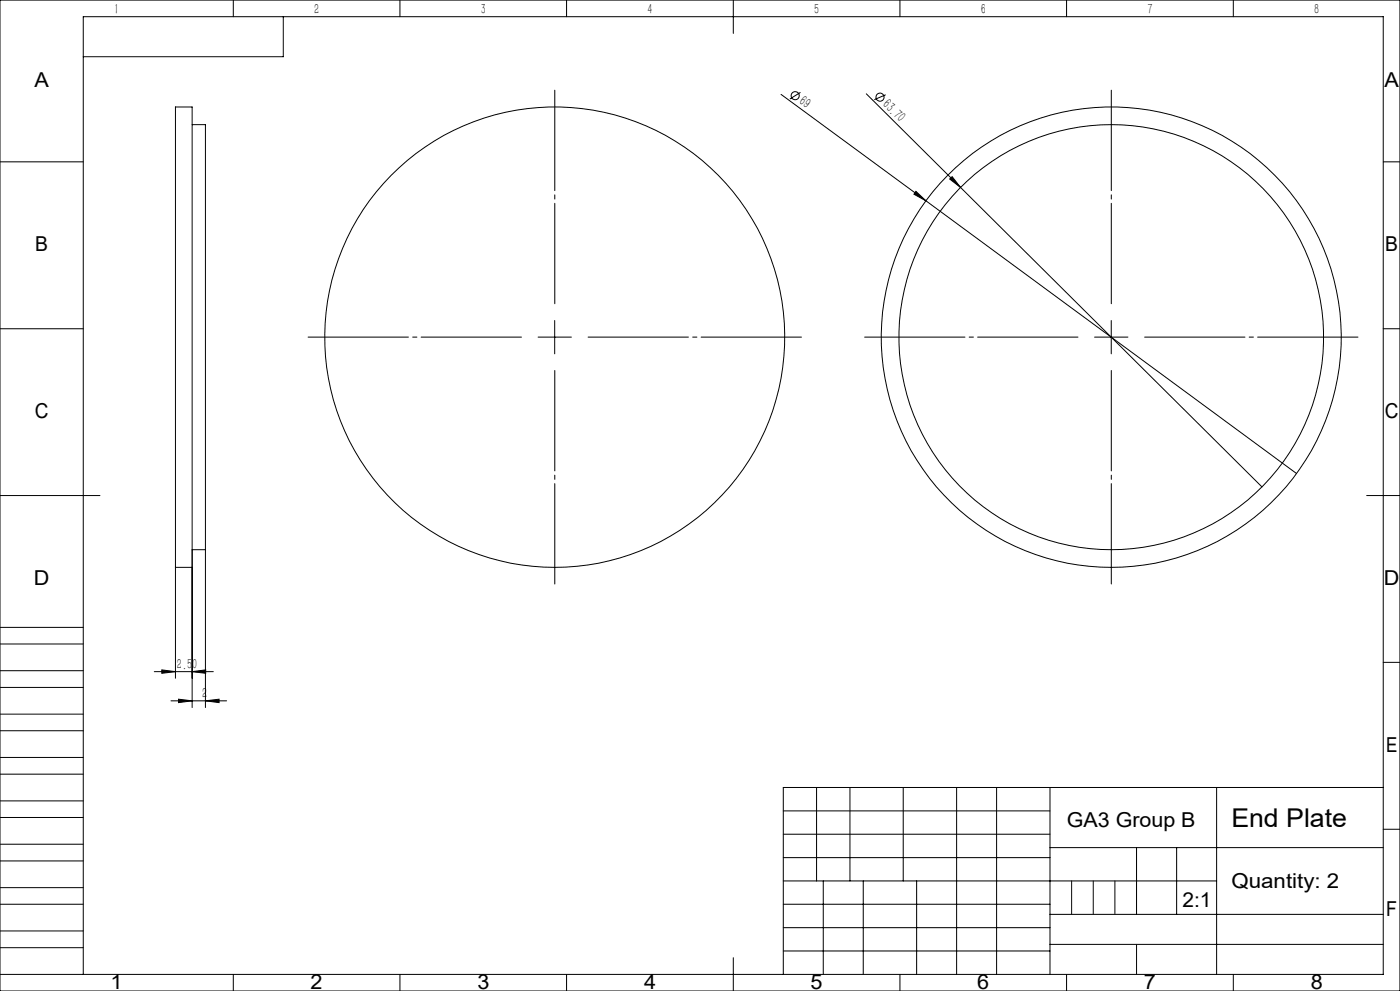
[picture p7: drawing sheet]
<svg xmlns="http://www.w3.org/2000/svg" width="420mm" height="297mm" viewBox="0 0 420 297" stroke-linecap="round" stroke-linejoin="round" font-family="sans-serif">
<g fill="none" stroke="#000" stroke-width=".3">
<path d="M0 0h420v297h-420zM70 0v5M85 5v12h-60M120 0v5M170 0v5M220 0v10M270 0v5M320 0v5M370 0v5M52.6 32.1h5v137.9h-5zM57.6 37.4h4v127.3M234.3 28.3l43.5 31.9"/>
<path d="M240.1 27.7l-3.1 2M259.9 28.1l28.2 28.1M265.7 28.4l-3.4 1.5M0 48.5h25M274.8 57.4l3 2.8-3.6-2zM284.9 53.7l.7-.8 2.5 3.3zM288.1 56.2l90.5 89.7M415 48.5h5M277.8 60.2l111.2 81.7M0 98.5h25M166.4 96.1v9.9M333.4 96.1v9.9"/>
<path d="M415 98.5h5M161.4 101h10M328.4 101h10M0 148.5h30M410 148.5h10M52.6 170v33.3M61.6 164.7h-4v47.4M61.6 164.7v47.4M0 193h25M0 188h25M415 198.5h5M0 206h25"/>
<path d="M0 201h25M0 219h25M0 214h25M46.3 201.3h17.7M48.5 200.8l4.1 .5-4.1 .5zM51.3 210h16.7M53.6 209.5l4 .5-4 .6zM57.6 201.3l4.1-.5v1zM61.6 210l4.1-.5v1.1zM0 232h25M0 227h25M245 236v28"/>
<path d="M255 236v28M271 236v28M287 236v56M299 236v56M315 236v56M365 236v56M415 236h-180v56M0 245h25M0 240h25M0 258h25M0 253h25M235 243h80"/>
<path d="M235 250h80M235 257h80M315 254h100M341 254v20M353 254v20M415 248.5h5M0 271h25M0 266h25M0 279h25M235 271h80M235 264h130M235 278h80"/>
<path d="M247 264v28M259 264v28M275 264v28M315 274h100M0 284h25M0 292h415v-287h-390v287M70 292v5M120 292v5M170 292v5M220 287v10M235 285h80M270 292v5"/>
<path d="M315 283h100M320 292v5M370 292v5"/>
<circle cx="238.6" cy="28.7" r="1.21"/>
<circle cx="264" cy="29.1" r="1.22"/>
<circle cx="166.4" cy="101" r="69"/>
<circle cx="333.4" cy="101" r="69"/>
<circle cx="333.4" cy="101" r="63.7"/>
</g>
<path d="M166.4 91v-64M333.4 91v-64M156.4 101h-64M166.4 111v64M176.4 101h64M323.4 101h-64M333.4 111v64M343.4 101h64" fill="none" stroke="#000" stroke-width=".3" stroke-dasharray="30.5 1.3 1.3 1.3" stroke-dashoffset=".4"/>
<path d="M321.5 264v10M328 264v10M334.5 264v10M341 283v9" fill="none" stroke="#0a0605" stroke-width=".3"/>
<g fill="#000">
<path d="M284.9 53.7l.7-.8 2.5 3.3zM274.8 57.4l3 2.8-3.6-2z"/>
<path d="M48.5 200.8l4.1 .5-4.1 .5zM57.6 201.3l4.1-.5v1zM53.6 209.5l4 .5-4 .6zM61.6 210l4.1-.5v1.1z"/>
</g>
<text font-size="7.8" x="369.4" y="248">End Plate</text>
<g font-size="6.2">
<text x="10.3" y="26.1">A</text>
<text x="415.3" y="26.1">A</text>
<text x="10.6" y="75.3">B</text>
<text x="415.6" y="75.3">B</text>
<text x="10.4" y="125.3">C</text>
<text x="415.4" y="125.3">C</text>
<text x="10.1" y="175.3">D</text>
<text x="415.2" y="175.3">D</text>
<text x="415.8" y="225.3">E</text>
<text x="320" y="247.9">GA3 Group B</text>
<text x="369.4" y="266.1">Quantity: 2</text>
<text x="354.8" y="271.8">2:1</text>
<text x="415.9" y="274.6">F</text>
<text x="33.2" y="296.3">1</text>
<text x="93.2" y="296.3">2</text>
<text x="143.2" y="296.3">3</text>
<text x="193.2" y="296.3">4</text>
<text x="243.2" y="296.3">5</text>
<text x="293.2" y="296.3">6</text>
<text x="343.2" y="296.3">7</text>
<text x="393.2" y="296.3">8</text>
</g>
<g font-size="4.4">
<text x="34.2" y="4.1">1</text>
<text x="94.2" y="4.1">2</text>
<text x="144.2" y="4.1">3</text>
<text x="194.2" y="4.1">4</text>
<text x="244.2" y="4.1">5</text>
<text x="294.2" y="4.1">6</text>
<text x="344.2" y="4.1">7</text>
<text x="394.2" y="4.1">8</text>
<text x="239.4" y="30.9" transform="rotate(36 239.4 30.9)">69</text>
<text x="264.5" y="31.4" transform="rotate(45 264.5 31.4)">63.70</text>
<text x="53.1" y="200.4">2.50</text>
<text x="60.7" y="209.2">2</text>
</g>
</svg>
